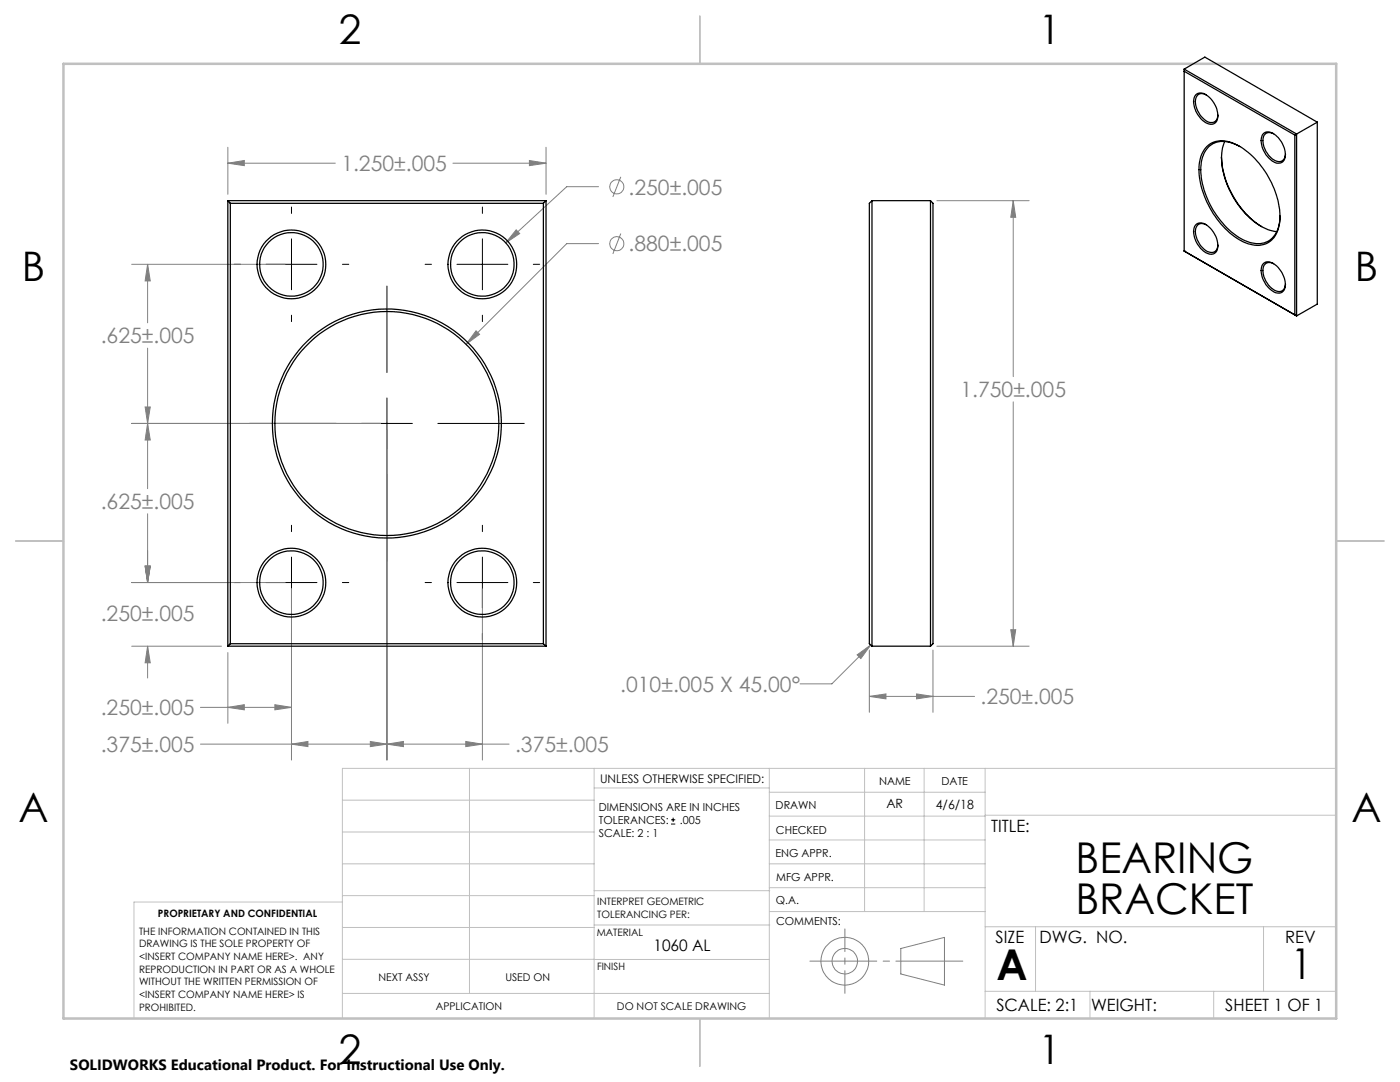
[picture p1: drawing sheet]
<svg xmlns="http://www.w3.org/2000/svg" width="279mm" height="216mm" viewBox="0 0 279 216" stroke-linecap="round" stroke-linejoin="round" font-family="sans-serif">
<g fill="none" stroke="#808080" stroke-width=".2">
<path d="M45.5 32.6l3.3-.6v1.1zM45.5 29.4v9.4M45.5 32.6h21.4M90.4 32.6h18.6M105.7 32l3.3 .6-3.3 .5zM109 29.4v9.4M119.5 37.3h-6.4l-12.2 11.2M123.9 35.3l-1.6 4M26.3 52.7h30.6M29.5 52.7l.5 3.4h-1zM29.5 52.7v11.7M103 45.9l.7 .7-2.8 1.9z"/>
<path d="M119.5 48.6h-6.4l-20.1 20.1M123.9 46.6l-1.6 4.1M187 40h18.4M202.2 40l.5 3.4h-1zM202.2 40v35.1M29.5 69.5v28M95 66l.7 .7-2.7 2zM26.3 84.5h49.7M29 81.2h1l-.5 3.3zM29.5 84.5l.5 3.3h-1zM77.2 85.8v65.9M202.2 80.2v48.7"/>
<path d="M26.3 116.2h30.6M29 113h1l-.5 3.2zM29.5 102.5v13.7M58.2 117.5v34.2M96.3 117.5v34.2M26.3 128.9h17.9M29.5 128.9l.5 3.4h-1zM29.5 128.9v6.4M45.5 130.2v14.1M171.1 130.7l2.7-2-2 2.7zM173.5 139l3.3-.5v1zM173.5 129.7v12.4"/>
<path d="M173.5 139h21M173.8 128.7l-7.8 7.8h-6.3M182.9 138.5l3.3 .5-3.3 .5zM186.2 129.7v12.4M187 128.9h18.4M201.7 125.7h1l-.5 3.2zM40 141.1h18.2M40 148.5h61.6M45.5 141.1l3.3-.5v1zM54.9 140.6l3.3 .5-3.3 .5zM58.2 148.5l3.3-.5v1zM73.9 148l3.3 .5-3.3 .5z"/>
<path d="M77.2 148.5l3.3-.5v1zM93 148l3.3 .5-3.3 .5zM179.8 189.3l8.7-2.3v9.6l-8.7-2.3z"/>
<circle cx="123.1" cy="37.3" r="1.41"/>
<circle cx="123.1" cy="48.6" r="1.4"/>
<circle cx="168.6" cy="191.8" r="2.54"/>
<circle cx="168.6" cy="191.8" r="4.7"/>
</g>
<g fill="none" stroke="#000" stroke-width=".2">
<path d="M46.7 52.7h1.3M53.1 52.7h10.2M58.2 41.3v1.3M58.2 47.7v10.1M68.3 52.7h1.3M77.2 57.1v17.2M84.8 52.7h1.3M91.2 52.7h10.2M96.3 41.3v1.3M96.3 47.7v10.1M106.4 52.7h1.3M58.2 62.9v1.3"/>
<path d="M77.2 79.4v10.2M96.3 62.9v1.3M49.8 84.5h17.3M72.1 84.5h10.2M77.2 94.7v17.2M87.4 84.5h17.2M46.7 116.2h1.3M53.1 116.2h10.2M58.2 104.8v1.3M58.2 111.2v10.1M68.3 116.2h1.3M84.8 116.2h1.3"/>
<path d="M91.2 116.2h10.2M96.3 104.8v1.3M96.3 111.2v10.1M106.4 116.2h1.3M58.2 126.4v1.3M96.3 126.4v1.3M133.9 164.4h.9M133.9 163.6h.9M134.3 163.2v.8"/>
</g>
<path d="M161.6 191.8h30.5" fill="none" stroke="#808080" stroke-width=".2" stroke-dasharray="15.2 1.3 1.3 1.3" stroke-dashoffset="1.9"/>
<path d="M168.6 185.4v12.8" fill="none" stroke="#808080" stroke-width=".2" stroke-dasharray="15.2 1.3 1.3 1.3" stroke-dashoffset="10.7"/>
<g fill="none" stroke="#c0c0c0" stroke-width=".2">
<path d="M68.3 159.7h50.3M93.7 153.3v44.9M118.6 153.3v49.9M118.6 157.2h34.9M153.5 153.3v49.9M153.5 158.1h43.1M172.5 153.3v28.6M184.4 153.3v28.6M196.6 153.3v49.9M266.7 153.3h-198.4v49.9M68.3 178.7h50.3M68.3 172.4h50.3"/>
<path d="M68.3 166h50.3M68.3 180h-41.6v23.2M118.6 177.7h35M153.5 167.6h43.1M153.5 162.8h43.1M153.5 172.4h43.1M153.5 177.1h43.1M196.6 162.7h70.1M68.3 198.2h85.2M68.3 191.4l85.2 .1M68.3 185.1h50.3M118.6 184.6h35"/>
<path d="M153.6 181.9h43M196.6 197.8h70.1M196.6 184.9h70.1M206.7 184.9v12.9M217.5 197.8v5.4M242.2 197.8v5.4M252.2 184.9v12.9"/>
</g>
<path d="M139.7 3.2v9.5M3.1 107.9h9.6M266.7 107.9h9.5M139.7 203.2v9.6" fill="none" stroke="#c0c0c0" stroke-width=".25"/>
<path d="M12.7 12.7h254v190.5h-254z" fill="none" stroke="#c0c0c0" stroke-width=".5"/>
<path d="M45.5 32.6l3.3-.6v1.1zM105.7 32l3.3 .6-3.3 .5zM103 45.9l-2.1 2.6 2.8-1.9zM95 66l-2 2.7 2.7-2zM29.5 128.9l.5 3.4h-1zM29 113h1l-.5 3.2zM29 113h1l-.5 3.2zM29.5 84.5l.5 3.3h-1zM29 81.2h1l-.5 3.3zM29.5 52.7l.5 3.4h-1zM45.5 141.1l3.3-.5v1zM54.9 140.6l3.3 .5-3.3 .5zM58.2 148.5l3.3-.5v1zM73.9 148l3.3 .5-3.3 .5zM77.2 148.5l3.3-.5v1zM93 148l3.3 .5-3.3 .5zM201.7 125.7h1l-.5 3.2zM202.2 40l.5 3.4h-1zM182.9 138.5l3.3 .5-3.3 .5zM173.5 139l3.3-.5v1zM171.1 130.7l2.7-2-2 2.7z" fill="#808080"/>
<g fill="none" stroke="#000" stroke-width=".25">
<path d="M236.3 14.2l22.1 12.8M236.3 13.8v36.3M236.3 13.8l22.5 12.9M236.3 13.8l4.2-2.4 22.4 13M238.7 18.9a1.99 1.99 0 0 1 2.7 .5 4.4 4.4 0 0 1 1.3 4.9 1.72 1.72 0 0 1-2.6-.2 4.9 4.9 0 0 1-1.7-4.8zM240.7 18.9a1.4 1.4 0 0 0-1.6 0 1.4 1.4 0 0 0-.5 1.7 4.6 4.6 0 0 0 2.9 3.8 1.37 1.37 0 0 0 1.6-1.4M240.8 29.2a4.9 4.9 0 0 1 6-.3 17.3 17.3 0 0 1 8.6 15.1 4.9 4.9 0 0 1-3.3 4.8 7.4 7.4 0 0 1-6.2-2 17.6 17.6 0 0 1-6.6-14 5.9 5.9 0 0 1 1.5-3.6zM243.8 31.4a18 18 0 0 0 8 13.8M244.4 28.2a12.4 12.4 0 0 0 1.2 10.2 14.3 14.3 0 0 0 8.3 7.7l.9 .1M247.5 29.2a5.4 5.4 0 0 0-5.7-.3 6.1 6.1 0 0 0-2.2 5.5 17.4 17.4 0 0 0 8.4 13.4 5 5 0 0 0 5.9-.3 5.9 5.9 0 0 0 1.5-4.4M252.1 26.7a1.96 1.96 0 0 1 2.7 .5 4.6 4.6 0 0 1 1.5 4.7 1.63 1.63 0 0 1-2.7 0 4.5 4.5 0 0 1-1.6-5.1zM254.2 26.7a1.35 1.35 0 0 0-1.6-.1 1.35 1.35 0 0 0-.6 1.4 4.5 4.5 0 0 0 3.2 4.2 1.34 1.34 0 0 0 1.3-1.5"/>
<path d="M258.4 27v35.8l.4 .2M258.8 26.7v36.3M258.8 26.7l-.4 .3M262.9 24.4l-4.1 2.3M262.9 24.4v36.3l-4.1 2.3M45.5 40l.5 .6M45.5 40h63.5M45.5 40v88.9M46 40.6h62.4M46 40.6v87.8M108.4 40.6v87.8M109 40l-.6 .6"/>
<path d="M109 40v88.9M174 40h11.7M174 40v88.9M174 40l-.5 .6v87.8l.5 .5M185.7 40v88.9M185.7 40l.5 .6v87.8l-.5 .5M236.3 50.1h.1M236.3 50.1l22.5 12.9M238.7 44.8a1.99 1.99 0 0 1 2.7 .6 4.4 4.4 0 0 1 1.3 4.8 1.72 1.72 0 0 1-2.6-.1 4.9 4.9 0 0 1-1.7-4.9zM240.7 44.8a1.42 1.42 0 0 0-1.6 .1 1.42 1.42 0 0 0-.5 1.6 4.5 4.5 0 0 0 2.9 3.8 1.32 1.32 0 0 0 1.6-1.4M252.1 52.6a1.99 1.99 0 0 1 2.7 .5 4.6 4.6 0 0 1 1.5 4.7 1.63 1.63 0 0 1-2.7 0 4.5 4.5 0 0 1-1.6-5zM254.2 52.6a1.35 1.35 0 0 0-1.6-.1 1.35 1.35 0 0 0-.6 1.5 4.5 4.5 0 0 0 3.2 4.2 1.34 1.34 0 0 0 1.3-1.5"/>
<path d="M45.5 128.9h63.5M46 128.4h62.4M46 128.4l-.5 .5M108.4 128.4l.6 .5M174 128.9h11.7"/>
<circle cx="58.2" cy="52.8" r="6.9"/>
<circle cx="58.2" cy="52.8" r="6.3"/>
<circle cx="96.3" cy="52.8" r="6.9"/>
<circle cx="96.3" cy="52.8" r="6.3"/>
<circle cx="77.2" cy="84.5" r="22.3"/>
<circle cx="77.2" cy="84.5" r="22.9"/>
<circle cx="58.2" cy="116.3" r="6.9"/>
<circle cx="58.2" cy="116.3" r="6.3"/>
<circle cx="96.3" cy="116.3" r="6.9"/>
<circle cx="96.3" cy="116.3" r="6.3"/>
</g>
<g font-size="8.5">
<text x="214.7" y="174.2">BEARING</text>
<text x="214.6" y="182.3">BRACKET</text>
<text x="198.9" y="195.5">A</text>
<text x="257.6" y="195.4">1</text>
</g>
<g font-size="8.1">
<text x="67.6" y="8.9">2</text>
<text x="207.3" y="8.9">1</text>
<text x="4.4" y="56.2">B</text>
<text x="270.4" y="56.2">B</text>
<text x="3.7" y="164.1">A</text>
<text x="269.7" y="164.1">A</text>
<text x="67.6" y="212.4">2</text>
<text x="207.3" y="212.4">1</text>
</g>
<g font-size="4.2" fill="#808080">
<text x="68.1" y="34.1">1.250±.005</text>
<text x="125.4" y="38.8">.250±.005</text>
<text x="125.4" y="50.2">.880±.005</text>
<text x="20.1" y="68.5">.625±.005</text>
<text x="191.7" y="79.3">1.750±.005</text>
<text x="20.1" y="101.6">.625±.005</text>
<text x="20.1" y="123.9">.250±.005</text>
<text x="20.1" y="142.7">.250±.005</text>
<text x="123.8" y="138">.010±.005 X 45.00°</text>
<text x="195.7" y="140.5">.250±.005</text>
<text x="20.1" y="150.1">.375±.005</text>
<text x="102.8" y="150.1">.375±.005</text>
</g>
<g font-size="3.4">
<text x="197.8" y="166">TITLE:</text>
<text x="198.7" y="188.1">SIZE</text>
<text x="207.5" y="188.1">DWG. NO.</text>
<text x="256.5" y="188.2">REV</text>
<text x="198.8" y="201.7">SCALE: 2:1</text>
<text x="217.7" y="201.8">WEIGHT:</text>
<text x="244.5" y="201.7">SHEET 1 OF 1</text>
</g>
<text font-size="3.2" x="130.4" y="189.8">1060 AL</text>
<text font-size="3" x="14" y="213.5">SOLIDWORKS Educational Product. For Instructional Use Only.</text>
<g font-size="2.5">
<text x="176.9" y="161.3">AR</text>
<text x="186.8" y="161.4">4/6/18</text>
</g>
<text font-size="2.4" x="119.8" y="156.2">UNLESS OTHERWISE SPECIFIED:</text>
<g font-size="2.2">
<text x="119.5" y="161.8">DIMENSIONS ARE IN INCHES</text>
<text x="154.8" y="161.4">DRAWN</text>
<text x="175.4" y="156.6">NAME</text>
<text x="187.9" y="156.7">DATE</text>
<text x="119.5" y="167.1">SCALE: 2 : 1</text>
<text x="119.5" y="164.4">TOLERANCES:</text>
<text x="135.7" y="164.4">.005</text>
<text x="154.9" y="166.3">CHECKED</text>
<text x="154.8" y="171">ENG APPR.</text>
<text x="154.9" y="175.7">MFG APPR.</text>
<text x="154.9" y="180.4">Q.A.</text>
<text x="154.9" y="184.6">COMMENTS:</text>
</g>
<g font-size="2.1">
<text x="75.5" y="195.7">NEXT ASSY</text>
<text x="100.9" y="195.7">USED ON</text>
<text x="86.9" y="201.5">APPLICATION</text>
<text x="123.1" y="201.6">DO NOT SCALE DRAWING</text>
</g>
<g font-size="2">
<text x="31.5" y="182.9">PROPRIETARY AND CONFIDENTIAL</text>
<text x="119.2" y="180.6">INTERPRET GEOMETRIC</text>
<text x="119.2" y="183.1">TOLERANCING PER:</text>
<text x="27.8" y="186.5">THE INFORMATION CONTAINED IN THIS</text>
<text x="27.8" y="189">DRAWING IS THE SOLE PROPERTY OF</text>
<text x="27.8" y="191.6">&lt;INSERT COMPANY NAME HERE&gt;. ANY</text>
<text x="119.1" y="186.7">MATERIAL</text>
<text x="27.8" y="194.1">REPRODUCTION IN PART OR AS A WHOLE</text>
<text x="27.8" y="196.6">WITHOUT THE WRITTEN PERMISSION OF</text>
<text x="119.1" y="193.5">FINISH</text>
<text x="27.8" y="199.1">&lt;INSERT COMPANY NAME HERE&gt; IS</text>
<text x="27.8" y="201.7">PROHIBITED.</text>
</g>
</svg>
